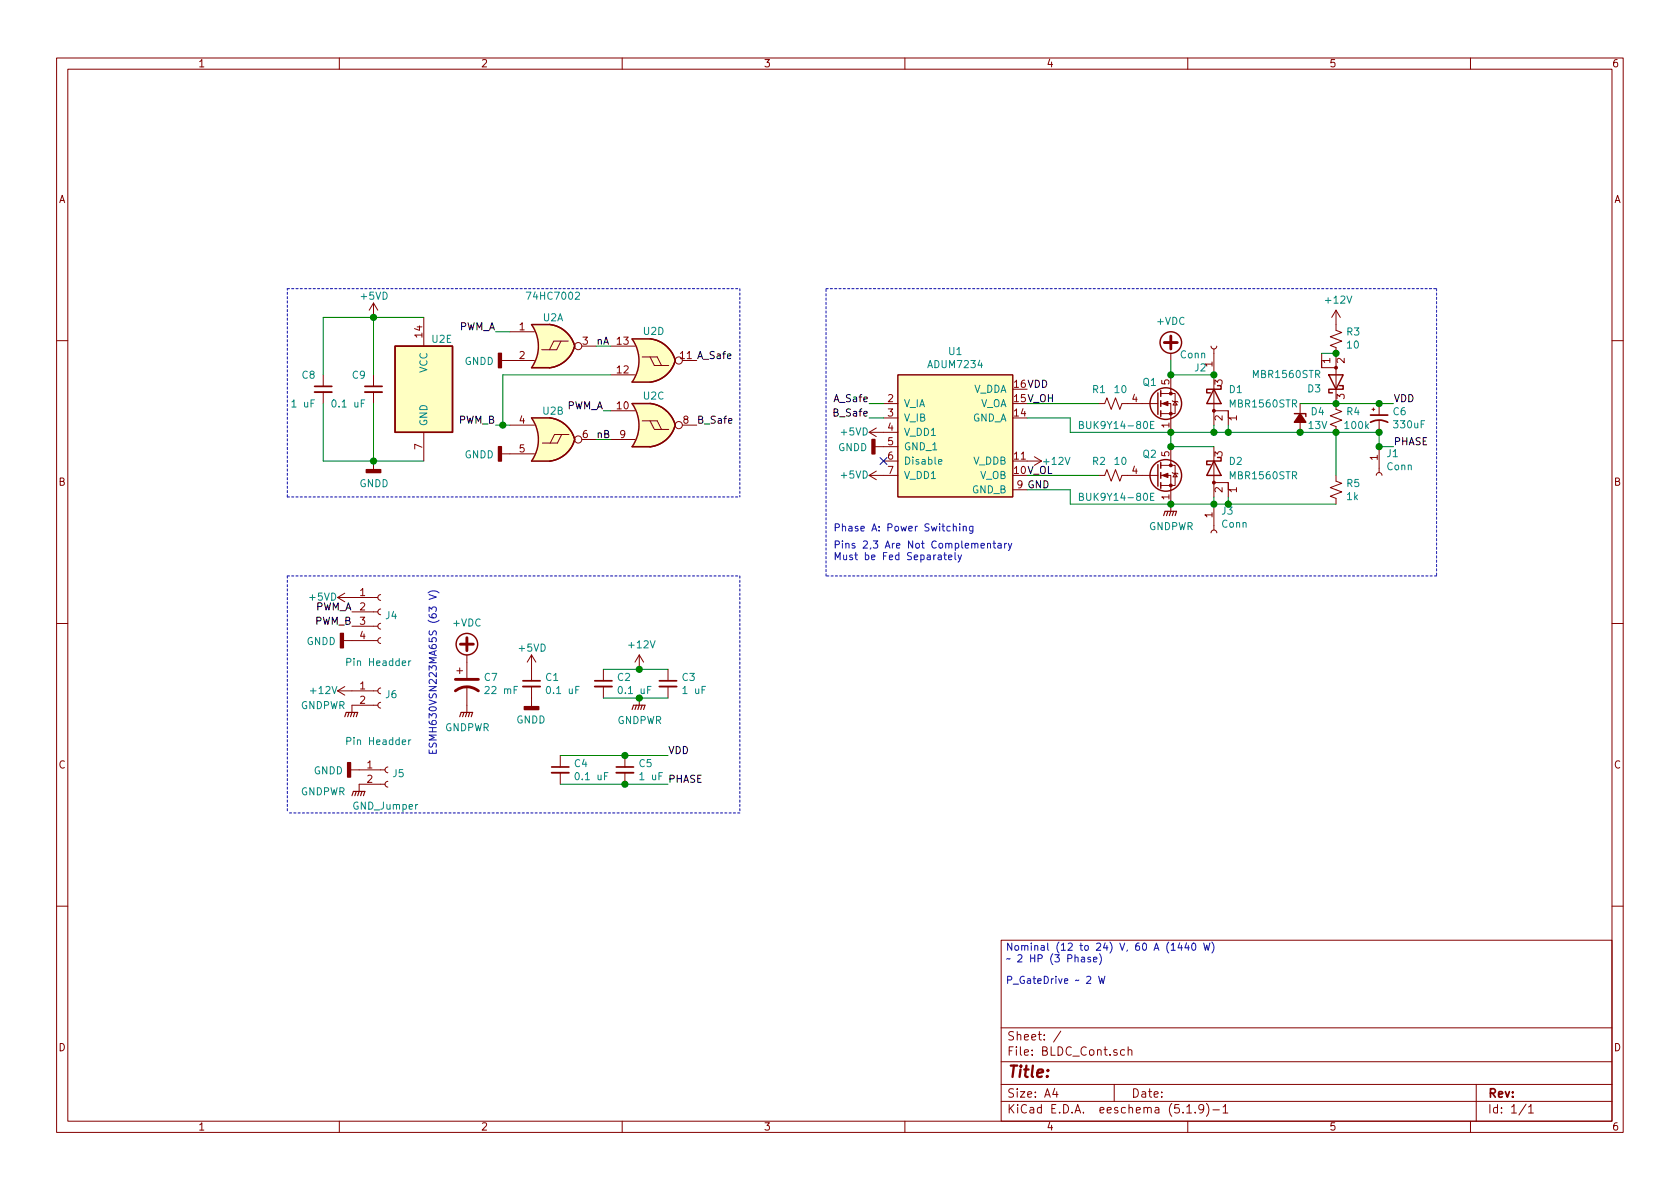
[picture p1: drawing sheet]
EESchema Schematic File Version 4
EELAYER 30 0
EELAYER END
$Descr A4 11693 8268
encoding utf-8
Sheet 1 1
Title ""
Date ""
Rev ""
Comp ""
Comment1 ""
Comment2 ""
Comment3 ""
Comment4 ""
$EndDescr
Text Notes 7000 6700 0    50   ~ 0
Nominal (12 to 24) V, 60 A (1440 W)\n~~ 2 HP (3 Phase)
$Comp
L Device:CP1 C7
U 1 1
P 3250 4750
F 0 "C7" H 3365 4796 50  0000 L CNN
F 1 "22 mF" H 3365 4705 50  0000 L CNN
F 2 "Cap_No_Silk:CP_Radial_D35.0mm_P10.00mm_SnapIn" H 3250 4750 50  0001 C CNN
F 3 "~" H 3250 4750 50  0001 C CNN
	1    3250 4750
	1    0    0    -1  
$EndComp
$Comp
L power:GNDPWR #PWR0122
U 1 1
P 3250 4900
F 0 "#PWR0122" H 3250 4700 50  0001 C CNN
F 1 "GNDPWR" H 3254 4746 50  0000 C CNN
F 2 "" H 3250 4850 50  0001 C CNN
F 3 "" H 3250 4850 50  0001 C CNN
	1    3250 4900
	1    0    0    -1  
$EndComp
$Comp
L power:+VDC #PWR0123
U 1 1
P 3250 4600
F 0 "#PWR0123" H 3250 4500 50  0001 C CNN
F 1 "+VDC" H 3250 4875 50  0000 C CNN
F 2 "" H 3250 4600 50  0001 C CNN
F 3 "" H 3250 4600 50  0001 C CNN
	1    3250 4600
	1    0    0    -1  
$EndComp
Text Notes 7000 6850 0    50   ~ 0
P_GateDrive ~~ 2 W
$Comp
L Transistor_FET:BUK9M11-40EX Q1
U 1 1
P 8050 2800
AR Path="/614E2914" Ref="Q1"  Part="1" 
AR Path="/6141EE08/614E2914" Ref="Q?"  Part="1" 
F 0 "Q1" H 7950 2950 50  0000 L CNN
F 1 "BUK9Y14-80E" H 7500 2650 50  0000 L CNN
F 2 "Package_TO_SOT_SMD:LFPAK56" H 8250 2725 50  0001 L CIN
F 3 "https://assets.nexperia.com/documents/data-sheet/BUK9Y14-40B.pdf" V 8050 2800 50  0001 L CNN
	1    8050 2800
	1    0    0    -1  
$EndComp
$Comp
L Transistor_FET:BUK9M11-40EX Q2
U 1 1
P 8050 3300
AR Path="/614E291A" Ref="Q2"  Part="1" 
AR Path="/6141EE08/614E291A" Ref="Q?"  Part="1" 
F 0 "Q2" H 7950 3450 50  0000 L CNN
F 1 "BUK9Y14-80E" H 7500 3150 50  0000 L CNN
F 2 "Package_TO_SOT_SMD:LFPAK56" H 8250 3225 50  0001 L CIN
F 3 "https://assets.nexperia.com/documents/data-sheet/BUK9Y14-40B.pdf" V 8050 3300 50  0001 L CNN
	1    8050 3300
	1    0    0    -1  
$EndComp
$Comp
L Device:R_Small_US R5
U 1 1
P 9300 3400
AR Path="/614E2920" Ref="R5"  Part="1" 
AR Path="/6141EE08/614E2920" Ref="R?"  Part="1" 
F 0 "R5" H 9368 3446 50  0000 L CNN
F 1 "1k" H 9368 3355 50  0000 L CNN
F 2 "Resistor_SMD:R_1206_3216Metric_Pad1.30x1.75mm_HandSolder" H 9300 3400 50  0001 C CNN
F 3 "~" H 9300 3400 50  0001 C CNN
	1    9300 3400
	1    0    0    -1  
$EndComp
$Comp
L Device:R_Small_US R1
U 1 1
P 7750 2800
AR Path="/614E2926" Ref="R1"  Part="1" 
AR Path="/6141EE08/614E2926" Ref="R?"  Part="1" 
F 0 "R1" V 7650 2700 50  0000 C CNN
F 1 "10" V 7650 2850 50  0000 C CNN
F 2 "Resistor_SMD:R_1206_3216Metric_Pad1.30x1.75mm_HandSolder" H 7750 2800 50  0001 C CNN
F 3 "~" H 7750 2800 50  0001 C CNN
	1    7750 2800
	0    1    1    0   
$EndComp
$Comp
L Device:R_Small_US R2
U 1 1
P 7750 3300
AR Path="/614E292C" Ref="R2"  Part="1" 
AR Path="/6141EE08/614E292C" Ref="R?"  Part="1" 
F 0 "R2" V 7650 3200 50  0000 C CNN
F 1 "10" V 7650 3350 50  0000 C CNN
F 2 "Resistor_SMD:R_1206_3216Metric_Pad1.30x1.75mm_HandSolder" H 7750 3300 50  0001 C CNN
F 3 "~" H 7750 3300 50  0001 C CNN
	1    7750 3300
	0    1    1    0   
$EndComp
$Comp
L AduM:ADUM7234 U1
U 1 1
P 6650 3050
AR Path="/614E2932" Ref="U1"  Part="1" 
AR Path="/6141EE08/614E2932" Ref="U?"  Part="1" 
F 0 "U1" H 6650 3665 50  0000 C CNN
F 1 "ADUM7234" H 6650 3574 50  0000 C CNN
F 2 "Package_SO:SOIC-16_3.9x9.9mm_P1.27mm" H 6650 3050 50  0001 C CNN
F 3 "https://www.analog.com/media/en/technical-documentation/data-sheets/ADuM7234.pdf" H 6650 3050 50  0001 C CNN
	1    6650 3050
	1    0    0    -1  
$EndComp
Connection ~ 9300 2800
$Comp
L Device:D_Zener_Small_ALT D4
U 1 1
P 9050 2900
AR Path="/614E2939" Ref="D4"  Part="1" 
AR Path="/6141EE08/614E2939" Ref="D?"  Part="1" 
F 0 "D4" V 9004 2970 50  0000 L CNN
F 1 "13V" V 9100 2950 50  0000 L CNN
F 2 "Diode_SMD:D_SOD-123" V 9050 2900 50  0001 C CNN
F 3 "~" V 9050 2900 50  0001 C CNN
	1    9050 2900
	0    1    1    0   
$EndComp
$Comp
L Device:R_Small_US R4
U 1 1
P 9300 2900
AR Path="/614E293F" Ref="R4"  Part="1" 
AR Path="/6141EE08/614E293F" Ref="R?"  Part="1" 
F 0 "R4" H 9368 2946 50  0000 L CNN
F 1 "100k" H 9350 2850 50  0000 L CNN
F 2 "Resistor_SMD:R_1206_3216Metric_Pad1.30x1.75mm_HandSolder" H 9300 2900 50  0001 C CNN
F 3 "~" H 9300 2900 50  0001 C CNN
	1    9300 2900
	1    0    0    -1  
$EndComp
$Comp
L Device:R_Small_US R3
U 1 1
P 9300 2350
AR Path="/614E2945" Ref="R3"  Part="1" 
AR Path="/6141EE08/614E2945" Ref="R?"  Part="1" 
F 0 "R3" H 9232 2304 50  0000 R CNN
F 1 "10" H 9232 2395 50  0000 R CNN
F 2 "Resistor_SMD:R_1206_3216Metric_Pad1.30x1.75mm_HandSolder" H 9300 2350 50  0001 C CNN
F 3 "~" H 9300 2350 50  0001 C CNN
	1    9300 2350
	-1   0    0    1   
$EndComp
$Comp
L Device:CP1_Small C6
U 1 1
P 9600 2900
AR Path="/614E294B" Ref="C6"  Part="1" 
AR Path="/6141EE08/614E294B" Ref="C?"  Part="1" 
F 0 "C6" H 9691 2946 50  0000 L CNN
F 1 "330uF" H 9691 2855 50  0000 L CNN
F 2 "Capacitor_THT:CP_Radial_D6.3mm_P2.50mm" H 9600 2900 50  0001 C CNN
F 3 "~" H 9600 2900 50  0001 C CNN
	1    9600 2900
	1    0    0    -1  
$EndComp
Connection ~ 9050 3000
Wire Wire Line
	9600 2800 9700 2800
Connection ~ 9600 2800
Text Label 9700 2800 0    50   ~ 0
VDD
Text Label 7150 2700 0    50   ~ 0
VDD
Connection ~ 9300 3000
Wire Wire Line
	9300 3000 9600 3000
Wire Wire Line
	9050 3000 9300 3000
$Comp
L power:+12V #PWR0103
U 1 1
P 7150 3200
AR Path="/614E2959" Ref="#PWR0103"  Part="1" 
AR Path="/6141EE08/614E2959" Ref="#PWR?"  Part="1" 
F 0 "#PWR0103" H 7150 3050 50  0001 C CNN
F 1 "+12V" V 7150 3300 50  0000 L CNN
F 2 "" H 7150 3200 50  0001 C CNN
F 3 "" H 7150 3200 50  0001 C CNN
	1    7150 3200
	0    1    1    0   
$EndComp
$Comp
L power:+12V #PWR0104
U 1 1
P 9300 2250
AR Path="/614E295F" Ref="#PWR0104"  Part="1" 
AR Path="/6141EE08/614E295F" Ref="#PWR?"  Part="1" 
F 0 "#PWR0104" H 9300 2100 50  0001 C CNN
F 1 "+12V" H 9315 2423 50  0000 C CNN
F 2 "" H 9300 2250 50  0001 C CNN
F 3 "" H 9300 2250 50  0001 C CNN
	1    9300 2250
	1    0    0    -1  
$EndComp
Wire Wire Line
	9300 3300 9300 3000
Connection ~ 8150 3100
Connection ~ 8150 3000
Text Label 7150 2800 0    50   ~ 0
V_OH
Wire Wire Line
	8150 3000 7450 3000
Wire Wire Line
	7450 3000 7450 2900
Wire Wire Line
	7150 2900 7450 2900
Wire Wire Line
	7150 2800 7650 2800
Wire Wire Line
	7150 3300 7650 3300
Wire Wire Line
	8150 3500 7450 3500
Wire Wire Line
	7450 3500 7450 3400
Wire Wire Line
	7450 3400 7150 3400
Connection ~ 8150 3500
$Comp
L power:+5VD #PWR0105
U 1 1
P 6150 3000
AR Path="/614E2972" Ref="#PWR0105"  Part="1" 
AR Path="/6141EE08/614E2972" Ref="#PWR?"  Part="1" 
F 0 "#PWR0105" H 6150 2850 50  0001 C CNN
F 1 "+5VD" V 6150 3100 50  0000 L CNN
F 2 "" H 6150 3000 50  0001 C CNN
F 3 "" H 6150 3000 50  0001 C CNN
	1    6150 3000
	0    -1   -1   0   
$EndComp
$Comp
L power:+5VD #PWR0106
U 1 1
P 6150 3300
AR Path="/614E2978" Ref="#PWR0106"  Part="1" 
AR Path="/6141EE08/614E2978" Ref="#PWR?"  Part="1" 
F 0 "#PWR0106" H 6150 3150 50  0001 C CNN
F 1 "+5VD" V 6150 3400 50  0000 L CNN
F 2 "" H 6150 3300 50  0001 C CNN
F 3 "" H 6150 3300 50  0001 C CNN
	1    6150 3300
	0    -1   -1   0   
$EndComp
$Comp
L power:GNDD #PWR0107
U 1 1
P 6150 3100
AR Path="/614E297E" Ref="#PWR0107"  Part="1" 
AR Path="/6141EE08/614E297E" Ref="#PWR?"  Part="1" 
F 0 "#PWR0107" H 6150 2850 50  0001 C CNN
F 1 "GNDD" V 6154 2990 50  0000 R CNN
F 2 "" H 6150 3100 50  0001 C CNN
F 3 "" H 6150 3100 50  0001 C CNN
	1    6150 3100
	0    1    1    0   
$EndComp
$Comp
L power:GNDPWR #PWR0108
U 1 1
P 8150 3500
AR Path="/614E2984" Ref="#PWR0108"  Part="1" 
AR Path="/6141EE08/614E2984" Ref="#PWR?"  Part="1" 
F 0 "#PWR0108" H 8150 3300 50  0001 C CNN
F 1 "GNDPWR" H 8154 3346 50  0000 C CNN
F 2 "" H 8150 3450 50  0001 C CNN
F 3 "" H 8150 3450 50  0001 C CNN
	1    8150 3500
	1    0    0    -1  
$EndComp
Wire Wire Line
	6150 2900 6050 2900
Text Label 9700 3100 0    50   ~ 0
PHASE
Wire Wire Line
	8150 3000 8150 3100
Wire Wire Line
	9700 3100 9600 3100
Wire Wire Line
	9600 3100 9600 3000
Connection ~ 9600 3000
NoConn ~ 6150 3200
$Comp
L power:+VDC #PWR0109
U 1 1
P 8150 2500
AR Path="/614E2994" Ref="#PWR0109"  Part="1" 
AR Path="/6141EE08/614E2994" Ref="#PWR?"  Part="1" 
F 0 "#PWR0109" H 8150 2400 50  0001 C CNN
F 1 "+VDC" H 8150 2775 50  0000 C CNN
F 2 "" H 8150 2500 50  0001 C CNN
F 3 "" H 8150 2500 50  0001 C CNN
	1    8150 2500
	1    0    0    -1  
$EndComp
Wire Wire Line
	8150 2500 8150 2600
Connection ~ 8150 2600
Text Notes 5800 3700 0    50   ~ 0
Phase A: Power Switching
Text Label 7150 3400 0    50   ~ 0
GND
Text Label 7150 3300 0    50   ~ 0
V_OL
Wire Wire Line
	8150 2600 8450 2600
Wire Wire Line
	8150 3100 8450 3100
Wire Wire Line
	8150 3500 8450 3500
Wire Wire Line
	8150 3000 8450 3000
Wire Wire Line
	8450 3000 8450 2950
Connection ~ 8450 3000
Wire Wire Line
	8450 3000 8550 3000
Wire Wire Line
	8550 3000 8550 2950
Connection ~ 8550 3000
Wire Wire Line
	8550 3000 9050 3000
Wire Wire Line
	8450 3500 8450 3450
Connection ~ 8450 3500
Wire Wire Line
	8450 3500 8550 3500
Wire Wire Line
	8550 3500 8550 3450
Connection ~ 8550 3500
Wire Wire Line
	8550 3500 9300 3500
Wire Wire Line
	9050 2800 9300 2800
$Comp
L Device:D_Schottky_AAK D2
U 1 1
P 8450 3250
AR Path="/614E29B0" Ref="D2"  Part="1" 
AR Path="/6141EE08/614E29B0" Ref="D?"  Part="1" 
F 0 "D2" V 8400 3350 50  0000 L CNN
F 1 "MBR1560STR" V 8500 3350 50  0000 L CNN
F 2 "Package_TO_SOT_SMD:TO-277B" H 8450 3250 50  0001 C CNN
F 3 "~" H 8450 3250 50  0001 C CNN
	1    8450 3250
	0    1    1    0   
$EndComp
$Comp
L Device:D_Schottky_AAK D1
U 1 1
P 8450 2750
AR Path="/614E29B6" Ref="D1"  Part="1" 
AR Path="/6141EE08/614E29B6" Ref="D?"  Part="1" 
F 0 "D1" V 8400 2850 50  0000 L CNN
F 1 "MBR1560STR" V 8500 2850 50  0000 L CNN
F 2 "Package_TO_SOT_SMD:TO-277B" H 8450 2750 50  0001 C CNN
F 3 "~" H 8450 2750 50  0001 C CNN
	1    8450 2750
	0    1    1    0   
$EndComp
$Comp
L Device:D_Schottky_AAK D3
U 1 1
P 9300 2650
AR Path="/614E29BC" Ref="D3"  Part="1" 
AR Path="/6141EE08/614E29BC" Ref="D?"  Part="1" 
F 0 "D3" V 9250 2750 50  0000 L CNN
F 1 "MBR1560STR" V 9350 2750 50  0000 L CNN
F 2 "Package_TO_SOT_SMD:TO-277B" H 9300 2650 50  0001 C CNN
F 3 "~" H 9300 2650 50  0001 C CNN
	1    9300 2650
	0    -1   -1   0   
$EndComp
$Comp
L Connector:Conn_01x01_Female J1
U 1 1
P 9600 3300
AR Path="/614E29C2" Ref="J1"  Part="1" 
AR Path="/6141EE08/614E29C2" Ref="J?"  Part="1" 
F 0 "J1" V 9446 3348 50  0000 L CNN
F 1 "Conn" V 9537 3348 50  0000 L CNN
F 2 "TestPoint:TestPoint_Pad_4.0x4.0mm" H 9600 3300 50  0001 C CNN
F 3 "~" H 9600 3300 50  0001 C CNN
	1    9600 3300
	0    1    1    0   
$EndComp
Wire Wire Line
	9300 2800 9600 2800
Wire Wire Line
	9200 2450 9300 2450
Connection ~ 9300 2450
$Comp
L Device:C_Small C1
U 1 1
P 3700 4750
AR Path="/614E29CB" Ref="C1"  Part="1" 
AR Path="/6141EE08/614E29CB" Ref="C?"  Part="1" 
F 0 "C1" H 3792 4796 50  0000 L CNN
F 1 "0.1 uF" H 3792 4705 50  0000 L CNN
F 2 "Capacitor_SMD:C_1206_3216Metric_Pad1.33x1.80mm_HandSolder" H 3700 4750 50  0001 C CNN
F 3 "~" H 3700 4750 50  0001 C CNN
	1    3700 4750
	1    0    0    -1  
$EndComp
$Comp
L power:+5VD #PWR?
U 1 1
P 3700 4650
AR Path="/6141EE08/614E29D1" Ref="#PWR?"  Part="1" 
AR Path="/614E29D1" Ref="#PWR0110"  Part="1" 
F 0 "#PWR0110" H 3700 4500 50  0001 C CNN
F 1 "+5VD" H 3600 4800 50  0000 L CNN
F 2 "" H 3700 4650 50  0001 C CNN
F 3 "" H 3700 4650 50  0001 C CNN
	1    3700 4650
	1    0    0    -1  
$EndComp
$Comp
L power:GNDD #PWR?
U 1 1
P 3700 4850
AR Path="/6141EE08/614E29D7" Ref="#PWR?"  Part="1" 
AR Path="/614E29D7" Ref="#PWR0111"  Part="1" 
F 0 "#PWR0111" H 3700 4600 50  0001 C CNN
F 1 "GNDD" H 3800 4700 50  0000 R CNN
F 2 "" H 3700 4850 50  0001 C CNN
F 3 "" H 3700 4850 50  0001 C CNN
	1    3700 4850
	1    0    0    -1  
$EndComp
$Comp
L Device:C_Small C2
U 1 1
P 4200 4750
AR Path="/614E2A10" Ref="C2"  Part="1" 
AR Path="/6141EE08/614E2A10" Ref="C?"  Part="1" 
F 0 "C2" H 4292 4796 50  0000 L CNN
F 1 "0.1 uF" H 4292 4705 50  0000 L CNN
F 2 "Capacitor_SMD:C_1206_3216Metric_Pad1.33x1.80mm_HandSolder" H 4200 4750 50  0001 C CNN
F 3 "~" H 4200 4750 50  0001 C CNN
	1    4200 4750
	1    0    0    -1  
$EndComp
Wire Wire Line
	4200 4650 4450 4650
$Comp
L power:+12V #PWR0118
U 1 1
P 4450 4650
AR Path="/614E2A1E" Ref="#PWR0118"  Part="1" 
AR Path="/6141EE08/614E2A1E" Ref="#PWR?"  Part="1" 
F 0 "#PWR0118" H 4450 4500 50  0001 C CNN
F 1 "+12V" H 4465 4823 50  0000 C CNN
F 2 "" H 4450 4650 50  0001 C CNN
F 3 "" H 4450 4650 50  0001 C CNN
	1    4450 4650
	1    0    0    -1  
$EndComp
$Comp
L Device:C_Small C3
U 1 1
P 4650 4750
AR Path="/614E2A24" Ref="C3"  Part="1" 
AR Path="/6141EE08/614E2A24" Ref="C?"  Part="1" 
F 0 "C3" H 4742 4796 50  0000 L CNN
F 1 "1 uF" H 4742 4705 50  0000 L CNN
F 2 "Capacitor_SMD:C_1206_3216Metric_Pad1.33x1.80mm_HandSolder" H 4650 4750 50  0001 C CNN
F 3 "~" H 4650 4750 50  0001 C CNN
	1    4650 4750
	1    0    0    -1  
$EndComp
Text Label 4650 5250 0    50   ~ 0
VDD
Text Label 4650 5450 0    50   ~ 0
PHASE
$Comp
L Device:C_Small C4
U 1 1
P 3900 5350
AR Path="/614E2A2C" Ref="C4"  Part="1" 
AR Path="/6141EE08/614E2A2C" Ref="C?"  Part="1" 
F 0 "C4" H 3992 5396 50  0000 L CNN
F 1 "0.1 uF" H 3992 5305 50  0000 L CNN
F 2 "Capacitor_SMD:C_1206_3216Metric_Pad1.33x1.80mm_HandSolder" H 3900 5350 50  0001 C CNN
F 3 "~" H 3900 5350 50  0001 C CNN
	1    3900 5350
	1    0    0    -1  
$EndComp
$Comp
L Device:C_Small C5
U 1 1
P 4350 5350
AR Path="/614E2A32" Ref="C5"  Part="1" 
AR Path="/6141EE08/614E2A32" Ref="C?"  Part="1" 
F 0 "C5" H 4442 5396 50  0000 L CNN
F 1 "1 uF" H 4442 5305 50  0000 L CNN
F 2 "Capacitor_SMD:C_1206_3216Metric_Pad1.33x1.80mm_HandSolder" H 4350 5350 50  0001 C CNN
F 3 "~" H 4350 5350 50  0001 C CNN
	1    4350 5350
	1    0    0    -1  
$EndComp
Wire Wire Line
	3900 5450 4350 5450
Connection ~ 4350 5450
Wire Wire Line
	4350 5450 4650 5450
Wire Wire Line
	3900 5250 4350 5250
Connection ~ 4350 5250
Wire Wire Line
	4350 5250 4650 5250
Connection ~ 4450 4650
Wire Wire Line
	4450 4650 4650 4650
Connection ~ 9600 3100
Wire Wire Line
	4200 4850 4450 4850
$Comp
L power:GNDPWR #PWR0117
U 1 1
P 4450 4850
AR Path="/61574432" Ref="#PWR0117"  Part="1" 
AR Path="/6141EE08/61574432" Ref="#PWR?"  Part="1" 
F 0 "#PWR0117" H 4450 4650 50  0001 C CNN
F 1 "GNDPWR" H 4454 4696 50  0000 C CNN
F 2 "" H 4450 4800 50  0001 C CNN
F 3 "" H 4450 4800 50  0001 C CNN
	1    4450 4850
	1    0    0    -1  
$EndComp
Connection ~ 4450 4850
Wire Wire Line
	4450 4850 4650 4850
$Comp
L Connector:Conn_01x01_Female J2
U 1 1
P 8450 2400
AR Path="/615DA61F" Ref="J2"  Part="1" 
AR Path="/6141EE08/615DA61F" Ref="J?"  Part="1" 
F 0 "J2" V 8296 2448 50  0000 L CNN
F 1 "Conn" V 8387 2448 50  0000 L CNN
F 2 "TestPoint:TestPoint_Pad_4.0x4.0mm" H 8450 2400 50  0001 C CNN
F 3 "~" H 8450 2400 50  0001 C CNN
	1    8450 2400
	0    -1   -1   0   
$EndComp
Connection ~ 8450 2600
$Comp
L Connector:Conn_01x01_Female J3
U 1 1
P 8450 3700
AR Path="/615DC2A2" Ref="J3"  Part="1" 
AR Path="/6141EE08/615DC2A2" Ref="J?"  Part="1" 
F 0 "J3" V 8296 3748 50  0000 L CNN
F 1 "Conn" V 8387 3748 50  0000 L CNN
F 2 "TestPoint:TestPoint_Pad_4.0x4.0mm" H 8450 3700 50  0001 C CNN
F 3 "~" H 8450 3700 50  0001 C CNN
	1    8450 3700
	0    1    1    0   
$EndComp
$Comp
L Connector:Conn_01x02_Female J5
U 1 1
P 2700 5350
F 0 "J5" H 2728 5326 50  0000 L CNN
F 1 "GND_Jumper" H 2450 5100 50  0000 L CNN
F 2 "Jumper:SolderJumper-2_P1.3mm_Open_Pad1.0x1.5mm" H 2700 5350 50  0001 C CNN
F 3 "~" H 2700 5350 50  0001 C CNN
	1    2700 5350
	1    0    0    -1  
$EndComp
$Comp
L power:GNDD #PWR?
U 1 1
P 2500 5350
AR Path="/6141EE08/6166FF09" Ref="#PWR?"  Part="1" 
AR Path="/6166FF09" Ref="#PWR0119"  Part="1" 
F 0 "#PWR0119" H 2500 5100 50  0001 C CNN
F 1 "GNDD" V 2504 5240 50  0000 R CNN
F 2 "" H 2500 5350 50  0001 C CNN
F 3 "" H 2500 5350 50  0001 C CNN
	1    2500 5350
	0    1    1    0   
$EndComp
$Comp
L power:GNDPWR #PWR0120
U 1 1
P 2500 5450
AR Path="/61670C79" Ref="#PWR0120"  Part="1" 
AR Path="/6141EE08/61670C79" Ref="#PWR?"  Part="1" 
F 0 "#PWR0120" H 2500 5250 50  0001 C CNN
F 1 "GNDPWR" H 2250 5400 50  0000 C CNN
F 2 "" H 2500 5400 50  0001 C CNN
F 3 "" H 2500 5400 50  0001 C CNN
	1    2500 5450
	1    0    0    -1  
$EndComp
$Comp
L Connector:Conn_01x04_Female J4
U 1 1
P 2650 4250
F 0 "J4" H 2678 4226 50  0000 L CNN
F 1 "Pin Headder" H 2400 3900 50  0000 L CNN
F 2 "Connector_PinHeader_2.54mm:PinHeader_1x04_P2.54mm_Vertical" H 2650 4250 50  0001 C CNN
F 3 "~" H 2650 4250 50  0001 C CNN
	1    2650 4250
	1    0    0    -1  
$EndComp
$Comp
L power:+5VD #PWR0121
U 1 1
P 2450 4150
AR Path="/61692FFF" Ref="#PWR0121"  Part="1" 
AR Path="/6141EE08/61692FFF" Ref="#PWR?"  Part="1" 
F 0 "#PWR0121" H 2450 4000 50  0001 C CNN
F 1 "+5VD" V 2450 4250 50  0000 L CNN
F 2 "" H 2450 4150 50  0001 C CNN
F 3 "" H 2450 4150 50  0001 C CNN
	1    2450 4150
	0    -1   -1   0   
$EndComp
Text Label 2450 4250 2    50   ~ 0
PWM_A
$Comp
L power:+12V #PWR0127
U 1 1
P 2450 4800
AR Path="/61693A40" Ref="#PWR0127"  Part="1" 
AR Path="/6141EE08/61693A40" Ref="#PWR?"  Part="1" 
F 0 "#PWR0127" H 2450 4650 50  0001 C CNN
F 1 "+12V" V 2450 5000 50  0000 C CNN
F 2 "" H 2450 4800 50  0001 C CNN
F 3 "" H 2450 4800 50  0001 C CNN
	1    2450 4800
	0    -1   -1   0   
$EndComp
Text Notes 3050 5250 1    50   ~ 0
ESMH630VSN223MA65S (63 V)
Text Notes 5800 3900 0    50   ~ 0
Pins 2,3 Are Not Complementary\nMust be Fed Separately
Text Label 2450 4350 2    50   ~ 0
PWM_B
Wire Wire Line
	6150 2800 6050 2800
$Comp
L power:GNDD #PWR?
U 1 1
P 2450 4450
AR Path="/6141EE08/61795BD6" Ref="#PWR?"  Part="1" 
AR Path="/61795BD6" Ref="#PWR0101"  Part="1" 
F 0 "#PWR0101" H 2450 4200 50  0001 C CNN
F 1 "GNDD" V 2454 4340 50  0000 R CNN
F 2 "" H 2450 4450 50  0001 C CNN
F 3 "" H 2450 4450 50  0001 C CNN
	1    2450 4450
	0    1    1    0   
$EndComp
$Comp
L 74hc7002:74HC7002 U2
U 1 1
P 3850 2400
F 0 "U2" H 3850 2600 50  0000 C CNN
F 1 "74HC7002" H 3850 2750 50  0000 C CNN
F 2 "Package_SO:SOIC-14_3.9x8.7mm_P1.27mm" H 3850 2400 50  0001 C CNN
F 3 "" H 3850 2400 50  0001 C CNN
	1    3850 2400
	1    0    0    -1  
$EndComp
$Comp
L 74hc7002:74HC7002 U2
U 2 1
P 3850 3050
F 0 "U2" H 3850 3250 50  0000 C CNN
F 1 "74HC7002" H 3850 3284 50  0001 C CNN
F 2 "Package_SO:SOIC-14_3.9x8.7mm_P1.27mm" H 3850 3050 50  0001 C CNN
F 3 "" H 3850 3050 50  0001 C CNN
	2    3850 3050
	1    0    0    -1  
$EndComp
$Comp
L 74hc7002:74HC7002 U2
U 4 1
P 4550 2500
F 0 "U2" H 4550 2300 50  0000 C CNN
F 1 "74HC7002" H 4550 2274 50  0001 C CNN
F 2 "Package_SO:SOIC-14_3.9x8.7mm_P1.27mm" H 4550 2500 50  0001 C CNN
F 3 "" H 4550 2500 50  0001 C CNN
	4    4550 2500
	1    0    0    1   
$EndComp
$Comp
L power:GNDD #PWR0102
U 1 1
P 3550 2500
F 0 "#PWR0102" H 3550 2250 50  0001 C CNN
F 1 "GNDD" V 3554 2390 50  0000 R CNN
F 2 "" H 3550 2500 50  0001 C CNN
F 3 "" H 3550 2500 50  0001 C CNN
	1    3550 2500
	0    1    1    0   
$EndComp
$Comp
L power:GNDD #PWR0112
U 1 1
P 3550 3150
F 0 "#PWR0112" H 3550 2900 50  0001 C CNN
F 1 "GNDD" V 3554 3040 50  0000 R CNN
F 2 "" H 3550 3150 50  0001 C CNN
F 3 "" H 3550 3150 50  0001 C CNN
	1    3550 3150
	0    1    1    0   
$EndComp
Text Label 4150 3050 0    50   ~ 0
nB
Text Label 4150 2400 0    50   ~ 0
nA
Text Label 4850 2500 0    50   ~ 0
A_Safe
$Comp
L 74hc7002:74HC7002 U2
U 3 1
P 4550 2950
F 0 "U2" H 4550 2750 50  0000 C CNN
F 1 "74HC7002" H 4550 3250 50  0001 C CNN
F 2 "Package_SO:SOIC-14_3.9x8.7mm_P1.27mm" H 4550 2950 50  0001 C CNN
F 3 "" H 4550 2950 50  0001 C CNN
	3    4550 2950
	1    0    0    1   
$EndComp
Wire Wire Line
	4250 2600 3500 2600
Wire Wire Line
	3450 2950 3500 2950
Wire Wire Line
	4150 3050 4250 3050
Wire Wire Line
	3500 2600 3500 2950
Connection ~ 3500 2950
Wire Wire Line
	3500 2950 3550 2950
Wire Wire Line
	3450 2300 3550 2300
Wire Wire Line
	4150 2400 4250 2400
Text Label 4850 2950 0    50   ~ 0
B_Safe
Wire Wire Line
	4250 2850 4200 2850
Text Label 4200 2850 2    50   ~ 0
PWM_A
$Comp
L 74hc7002:74HC7002 U2
U 5 1
P 2950 2700
F 0 "U2" H 3000 3050 50  0000 L CNN
F 1 "74HC7002" H 3180 2655 50  0001 L CNN
F 2 "Package_SO:SOIC-14_3.9x8.7mm_P1.27mm" H 2950 2700 50  0001 C CNN
F 3 "" H 2950 2700 50  0001 C CNN
	5    2950 2700
	1    0    0    -1  
$EndComp
$Comp
L Device:C_Small C9
U 1 1
P 2600 2700
AR Path="/6199F280" Ref="C9"  Part="1" 
AR Path="/6141EE08/6199F280" Ref="C?"  Part="1" 
F 0 "C9" H 2650 2800 50  0000 L CNN
F 1 "0.1 uF" H 2650 2600 50  0000 L CNN
F 2 "Capacitor_SMD:C_1206_3216Metric_Pad1.33x1.80mm_HandSolder" H 2600 2700 50  0001 C CNN
F 3 "~" H 2600 2700 50  0001 C CNN
	1    2600 2700
	-1   0    0    -1  
$EndComp
$Comp
L Device:C_Small C8
U 1 1
P 2250 2700
AR Path="/6199FC96" Ref="C8"  Part="1" 
AR Path="/6141EE08/6199FC96" Ref="C?"  Part="1" 
F 0 "C8" H 2300 2800 50  0000 L CNN
F 1 "1 uF" H 2300 2600 50  0000 L CNN
F 2 "Capacitor_SMD:C_1206_3216Metric_Pad1.33x1.80mm_HandSolder" H 2250 2700 50  0001 C CNN
F 3 "~" H 2250 2700 50  0001 C CNN
	1    2250 2700
	-1   0    0    -1  
$EndComp
Wire Wire Line
	2600 2600 2600 2200
Wire Wire Line
	2600 2200 2950 2200
Wire Wire Line
	2250 2600 2250 2200
Wire Wire Line
	2250 2200 2600 2200
Connection ~ 2600 2200
Wire Wire Line
	2600 2800 2600 3200
Wire Wire Line
	2600 3200 2950 3200
Wire Wire Line
	2600 3200 2250 3200
Wire Wire Line
	2250 3200 2250 2800
Connection ~ 2600 3200
$Comp
L power:GNDD #PWR0113
U 1 1
P 2600 3200
F 0 "#PWR0113" H 2600 2950 50  0001 C CNN
F 1 "GNDD" H 2604 3045 50  0000 C CNN
F 2 "" H 2600 3200 50  0001 C CNN
F 3 "" H 2600 3200 50  0001 C CNN
	1    2600 3200
	1    0    0    -1  
$EndComp
$Comp
L power:+5VD #PWR?
U 1 1
P 2600 2200
AR Path="/6141EE08/619A8273" Ref="#PWR?"  Part="1" 
AR Path="/619A8273" Ref="#PWR0114"  Part="1" 
F 0 "#PWR0114" H 2600 2050 50  0001 C CNN
F 1 "+5VD" H 2500 2350 50  0000 L CNN
F 2 "" H 2600 2200 50  0001 C CNN
F 3 "" H 2600 2200 50  0001 C CNN
	1    2600 2200
	1    0    0    -1  
$EndComp
Wire Notes Line
	2000 3450 2000 2000
Wire Notes Line
	2000 2000 5150 2000
Wire Notes Line
	5150 2000 5150 3450
Wire Notes Line
	2000 3450 5150 3450
Text Label 3450 2950 2    50   ~ 0
PWM_B
Text Label 3450 2300 2    50   ~ 0
PWM_A
Text Label 6050 2800 2    50   ~ 0
A_Safe
Text Label 6050 2900 2    50   ~ 0
B_Safe
Wire Notes Line
	5750 4000 5750 2000
Wire Notes Line
	5750 2000 10000 2000
Wire Notes Line
	10000 2000 10000 4000
Wire Notes Line
	10000 4000 5750 4000
Wire Notes Line
	2000 4000 2000 5650
Wire Notes Line
	2000 4000 5150 4000
Wire Notes Line
	5150 4000 5150 5650
Wire Notes Line
	5150 5650 2000 5650
$Comp
L Connector:Conn_01x02_Female J6
U 1 1
P 2650 4800
F 0 "J6" H 2678 4776 50  0000 L CNN
F 1 "Pin Headder" H 2400 4450 50  0000 L CNN
F 2 "Connector_PinHeader_2.54mm:PinHeader_1x02_P2.54mm_Vertical" H 2650 4800 50  0001 C CNN
F 3 "~" H 2650 4800 50  0001 C CNN
	1    2650 4800
	1    0    0    -1  
$EndComp
$Comp
L power:GNDPWR #PWR0115
U 1 1
P 2450 4900
AR Path="/61B8F59F" Ref="#PWR0115"  Part="1" 
AR Path="/6141EE08/61B8F59F" Ref="#PWR?"  Part="1" 
F 0 "#PWR0115" H 2450 4700 50  0001 C CNN
F 1 "GNDPWR" H 2250 4900 50  0000 C CNN
F 2 "" H 2450 4850 50  0001 C CNN
F 3 "" H 2450 4850 50  0001 C CNN
	1    2450 4900
	1    0    0    -1  
$EndComp
$EndSCHEMATC
